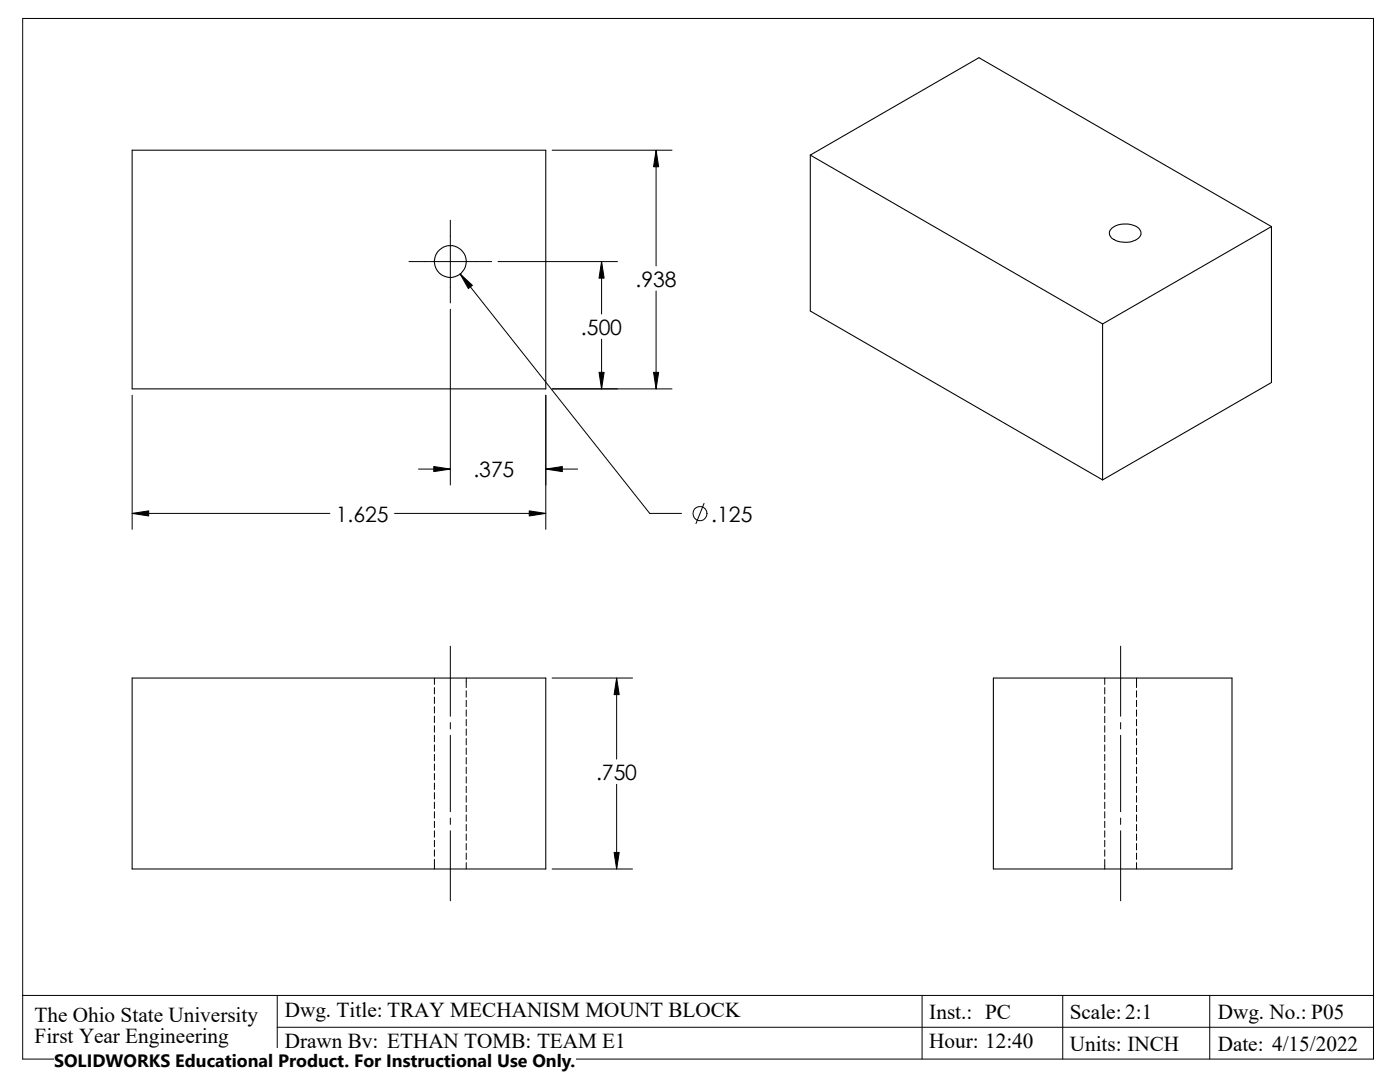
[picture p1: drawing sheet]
<svg xmlns="http://www.w3.org/2000/svg" width="279mm" height="216mm" viewBox="0 0 279 216" stroke-linecap="round" stroke-linejoin="round" font-family="sans-serif">
<g fill="none" stroke="#000" stroke-width=".2">
<path d="M4.5 3.7h269.6v207.6h-269.6zM110.2 30h23.9M130.9 30v23M81.6 52.2h16.5M89.9 43.9v16.6M91.8 54.7l37.9 47.7h6.3M99.4 52.2h23.8M120.1 52.2v10.5M130.9 58.1v19.5M26.4 78.9v26.7M89.9 61.7v35.1M108.9 78.9v26.7"/>
<path d="M110.2 77.6h23.9M120.1 67.7v9.9M83.5 93.6h6.4M108.9 93.6h6.4M26.4 102.4h39.4M78.7 102.4h30.2M140.5 100.5l-1.6 4M86.7 135.3v1.3M86.7 137.2v1.3M86.7 139.1v1.3M89.9 128.9v14M93 135.3v1.9"/>
<path d="M93 137.8v1.3M93 139.7v1.3M110.2 135.3h16M123.1 135.3v16.2M220.5 135.3v1.3M220.5 137.2v1.3M220.5 139.1v1.3M223.6 128.9v14M226.8 135.3v1.9M226.8 137.8v1.3M226.8 139.7v1.3M86.7 141v1.3"/>
<path d="M86.7 142.9v1.3M86.7 144.8v1.3M86.7 146.7v1.3M86.7 148.6v1.3M86.7 150.5v1.3M86.7 152.4v1.3M86.7 154.3v1.3M86.7 156.3v1.2M86.7 158.2v1.2M89.9 144.2v1.3M89.9 146.7v15.3M93 141.6v1.3"/>
<path d="M93 143.6v1.2M93 145.5v1.2M93 147.4v1.2M93 149.3v1.2M93 151.2v1.2M93 153.1v1.2M93 155v1.3M93 156.9v1.3M93 158.8v1.3M123.1 156.5v16.9M220.5 141v1.3M220.5 142.9v1.3"/>
<path d="M220.5 144.8v1.3M220.5 146.7v1.3M220.5 148.6v1.3M220.5 150.5v1.3M220.5 152.4v1.3M220.5 154.3v1.3M220.5 156.3v1.2M220.5 158.2v1.2M223.6 144.2v1.3M223.6 146.7v15.3M226.8 141.6v1.3M226.8 143.6v1.2"/>
<path d="M226.8 145.5v1.2M226.8 147.4v1.2M226.8 149.3v1.2M226.8 151.2v1.2M226.8 153.1v1.2M226.8 155v1.3M226.8 156.9v1.3M226.8 158.8v1.3M86.7 160.1v1.2M86.7 162v1.2M86.7 163.9v1.2M86.7 165.8v1.2"/>
<path d="M86.7 167.7v1.3M86.7 169.6v1.3M86.7 171.5v1.9M89.9 163.2v1.3M89.9 165.8v13.9M93 160.7v1.3M93 162.6v1.3M93 164.5v1.3M93 166.4v1.3M93 168.3v1.3M93 170.2v1.3M93 172.1v1.3"/>
<path d="M110.2 173.4h16M220.5 160.1v1.2M220.5 162v1.2M220.5 163.9v1.2M220.5 165.8v1.2M220.5 167.7v1.3M220.5 169.6v1.3M220.5 171.5v1.9M223.6 163.2v1.3M223.6 165.8v13.9M226.8 160.7v1.3M226.8 162.6v1.3"/>
<path d="M226.8 164.5v1.3M226.8 166.4v1.3M226.8 168.3v1.3M226.8 170.2v1.3M226.8 172.1v1.3M4.5 198.6h269.6M55.3 198.6v12.7M184 198.6v12.7M212.1 198.6v12.7M241.4 198.6v12.7M55.3 205h218.8"/>
<circle cx="139.7" cy="102.5" r="1.41"/>
</g>
<g fill="none" stroke="#000" stroke-width=".21">
<path d="M26.4 30h82.5v47.6h-82.5zM161.7 30.9v31.2l58.3 33.7M161.7 30.9l58.3 33.7M161.7 30.9l33.7-19.4 58.3 33.7M221.9 45.6a4.6 4.6 0 0 1 5.5 .1 1.36 1.36 0 0 1-.8 2.2 4.8 4.8 0 0 1-4.9-.5l-.3-.5v-.6zM253.7 45.2l-33.7 19.4M253.7 45.2v31.1l-33.7 19.5M220 64.6v31.2M26.4 135.3h82.5v38.1h-82.5zM198.2 135.3h47.7v38.1h-47.7z"/>
<circle cx="89.9" cy="52.2" r="3.2"/>
</g>
<path d="M130.9 30l.5 3.3h-1zM91.8 54.7l2.5 2.2-.8 .7zM120.1 52.2l.5 3.3h-1.1zM119.5 74.3h1.1l-.5 3.3zM130.4 74.3h1l-.5 3.3zM86.6 93.1l3.3 .5-3.3 .5zM108.9 93.6l3.3-.5v1zM26.4 102.4l3.3-.5v1.1zM105.6 101.9l3.3 .5-3.3 .6zM123.1 135.3l.5 3.3h-1zM122.6 170.1h1l-.5 3.3z" fill="#000" stroke="#000" stroke-width=".2"/>
<path d="M10.8 209.2h104.1v6.7h-104.1z" fill="#fff"/>
<g font-size="4.2">
<text x="126.8" y="57.2">.938</text>
<text x="115.9" y="66.8">.500</text>
<text x="94.5" y="95.2">.375</text>
<text x="67" y="104.1">1.625</text>
<text x="141.9" y="104.1">.125</text>
<text x="118.9" y="155.7">.750</text>
<text x="6.9" y="203.9">The Ohio State University</text>
<text x="56.9" y="202.9">Dwg. Title: TRAY MECHANISM MOUNT BLOCK</text>
<text x="185.5" y="203.2">Inst.: PC</text>
<text x="213.5" y="203.2">Scale: 2:1</text>
<text x="243.1" y="203.2">Dwg. No.: P05</text>
<text x="6.9" y="208.1">First Year Engineering</text>
<text x="56.9" y="209.2">Drawn By: ETHAN TOMB: TEAM E1</text>
<text x="185.5" y="209.2">Hour: 12:40</text>
<text x="213.5" y="209.6">Units: INCH</text>
<text x="243" y="209.6">Date: 4/15/2022</text>
</g>
<text font-size="3.6" x="10.8" y="213">SOLIDWORKS Educational Product. For Instructional Use Only.</text>
</svg>
